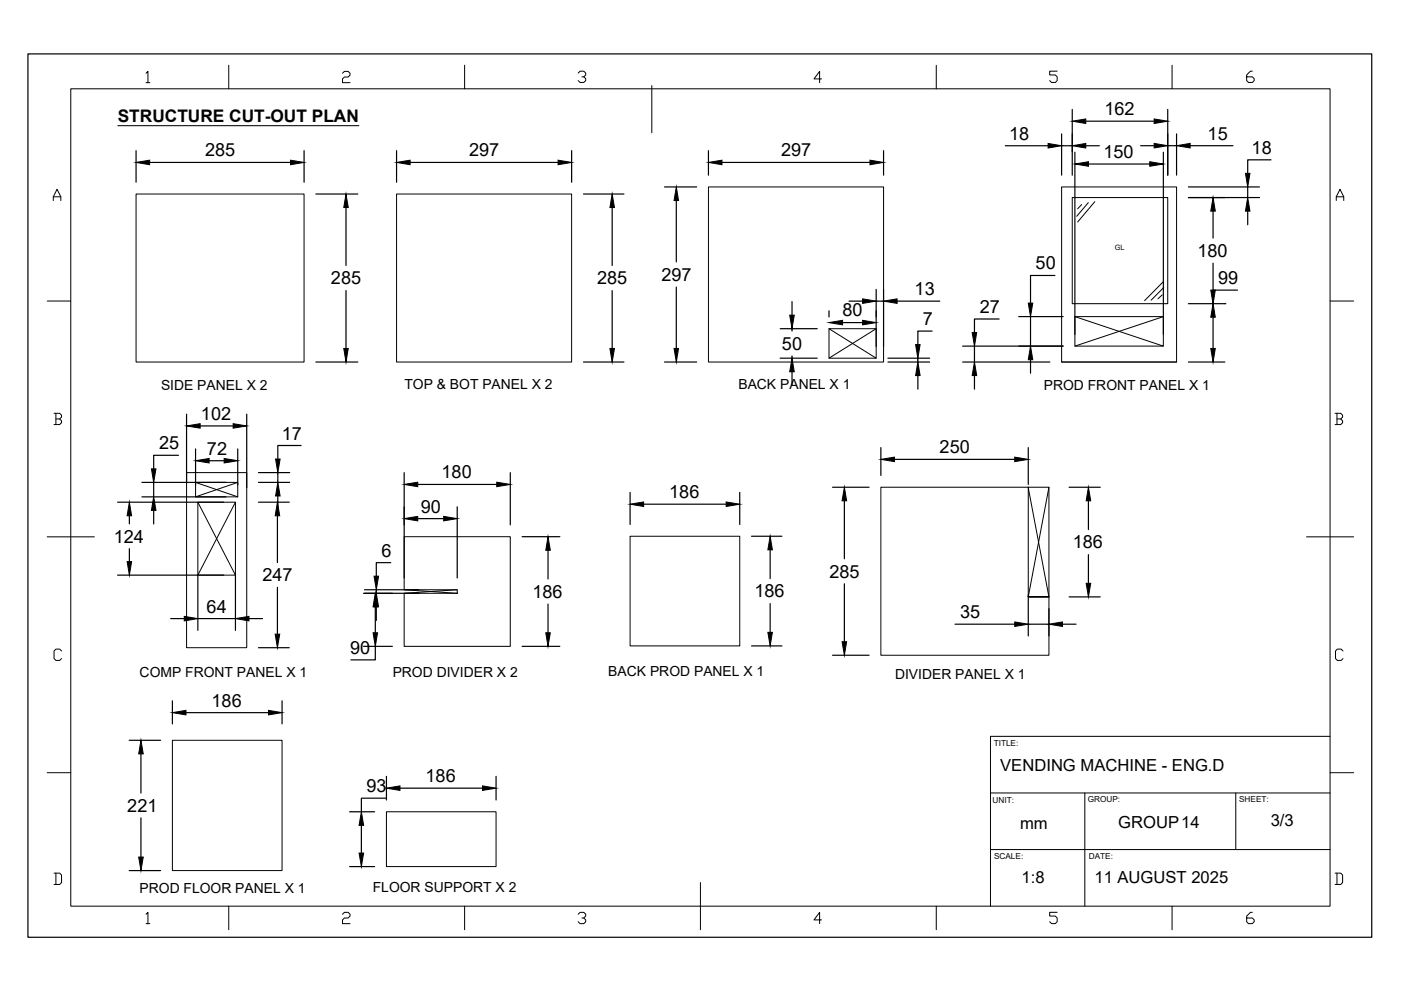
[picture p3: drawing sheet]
<svg xmlns="http://www.w3.org/2000/svg" width="297mm" height="210mm" viewBox="0 0 297 210" stroke-linecap="round" stroke-linejoin="round" font-family="sans-serif">
<g fill="none" stroke="#000" stroke-width=".25">
<path d="M5.9 11.4h284.9v187.3h-284.9zM28.8 31.9v6.7M31.7 34.4h29.9M64.5 31.9v6.7M84.1 31.9v6.7M86.9 34.4h31.4M121.2 31.9v6.7M140.9 39.6h6.8M150.2 31.9v5.2M153.1 34.4h31.4M187.3 31.9v5.2M213.1 30.9h9.1"/>
<path d="M225.1 30.9h2.2M225.1 28.4v8.7M227.3 23.2v13.9M227.9 32.3v38.6M230.2 30.9h2.9M230.2 25.7h14.5M230.8 34.8h13M241.8 30.9h2.9M246.7 32.3v38.6M247.6 23.2v13.9M247.6 30.9h1.9M249.5 28.4v8.7"/>
<path d="M252 39.6h15M252.3 30.9h9.1M264.5 39.6v2.3M269.5 33.9h-5v2.9M67 41.1h8.9M73.4 44v12.3M123.7 41.1h8.6M129.8 44v12.3M143.4 42.5v13M223.7 58.4h-5.2v5.9M252 41.9h15M257.2 44.8v5.7"/>
<path d="M257.2 55.8v5.7M264.5 44.8v2.8M67 76.8h8.9M73.4 61.6v12.3M123.7 76.8h8.6M129.8 61.6v12.3M140.9 76.8h6.8M143.4 60.9v13M165.4 75.9h7.9M165.4 69.7h7.9M167.9 63.9v2.9M167.9 69.7v.5"/>
<path d="M167.9 75.5v.4M167.9 78.8v2.9M175.8 65.9v1.3M178.6 68.4h4.3M180 63.8h2.9M185.8 61.4v12M185.8 63.8h1.5M187.3 61.4v12M188.3 76.8h8.8M188.3 75.9h8.8M190.2 63.8h9.1M194.6 75.9v.9"/>
<path d="M194.6 79.6v2.9M197.6 70.2h-3v2.9M204.1 76.8h18.5M204.1 73.4h21.3M206.6 73.4v3.4M206.6 79.6v2.9M211.8 67.6h-5.2v2.9M216 67.1h9.4M218.5 67.1v6.3M218.5 76.3v2.8M252 76.8h7.7M252 64.4h7.7"/>
<path d="M257.2 67.3v6.6M259.7 64.4h.1M262.4 61.5h-5.2v2.9M37.8 96.5h-5.2v2.9M39.6 87.8v14.7M41.5 95.2v7.6M42.4 90.3h7M44.3 97.7h3.2M50.4 95.2v7.6M52.3 87.8v15.6M63.8 94.5h-4.9v2.8M186.8 94.9v5.9"/>
<path d="M189.6 97.4h25.5M218 94.9v7.8M24.9 106.5h22.5M27.4 109.4v1.7M27.4 116.3v2.8M30.1 102.3h17.8M30.1 105.3h17.8M32.6 102.3v3M32.6 108.2v2.9M54.8 106.5h6.5M54.8 102.3h6.6M54.8 100.2h6.6"/>
<path d="M58.8 109.4v9.9M58.9 100.2v2.1M58.9 105.2v2.8M82.9 119.3h-3.1v2.9M85.7 100.2v22.3M88.6 102.7h16.7M88.6 110h5.5M96.9 107.5v15M108.2 100.2v11.1M110.7 113.8h8M116.2 116.7v6.1M133.6 104.4v6.8"/>
<path d="M136.5 106.9h17.5M156.8 104.4v6.8M159.3 113.7h6.5M163.3 116.6v6.1M176.5 103.3h7.8M179 106.2v12.3M226.7 103.3h6.6M230.8 106.2v6.1M230.8 117.6v6.1M24.9 121.9h22.5M36.2 131.2h2.9M41.9 121.8v11.9"/>
<path d="M41.9 131.2h8M49.9 121.8v11.9M52.8 131.2h2.9M54.8 137.3h6.5M58.8 124.5v10M77.1 137h6.1M77.1 125.8h11.7M77.3 125h11.5M79.6 137v2.9h-5.2M79.6 128.7v5.5M79.8 125v.8M79.8 128.7v2.8"/>
<path d="M110.7 137h8M116.2 128.1v6.1M159.3 136.9h6.5M163.3 128v6.1M176.5 138.9h7.8M179 123.8v12.3M202.5 132.3h12.6M218 126.1v8.7M218 132.3h4.4M222.4 129.1v5.7M225.3 132.3h2.8M226.7 126.6h6.6"/>
<path d="M27.4 157h6.7M29.9 159.8v8.3M36.6 148.6v4.9M39.4 151.1h17.5M59.8 148.6v4.9M29.9 173.4v8.3M74.1 172.1h5.3M76.6 175v5.9M81.8 169.2h-5.2v2.9M81.9 164.6v5M84.8 167.1h17.5M105.2 164.6v5"/>
<path d="M27.4 184.6h6.7M74.1 183.7h5.3"/>
</g>
<g fill="none" stroke="#000" stroke-width=".21">
<path d="M15 18.8h267v173.3h-267zM31 15.5l.4-.4v2.4M31 17.5h.8M48.5 13.8v5M72.6 15.5l.4-.4h.8l.4 .4v.4l-.4 .4h-.8l-.4 .4v.8h1.6M98.5 13.8v5M122.6 15.5l.4-.4h.8l.4 .4v.4l-.4 .4h-.4M123.8 16.3l.4 .4v.4l-.4 .4h-.8l-.4-.4M138.2 18.1v10M174.2 16.7h-1.6l1.2-1.6v2.4M198.5 13.8v5M224.1 15.1h-1.5v.8h1.1l.4 .4v.8l-.4 .4h-.8l-.3-.4"/>
<path d="M248.5 13.8v5M265.5 15.1h-.4l-.8 .8v1.2l.4 .4h.8l.4-.4v-.4l-.4-.4h-1.2M25 26.6h51.1M150.2 39.6h37.1v37.2h-37.1zM225.1 39.6h24.4v37.2h-24.4zM11.3 42.5v-.8l.8-1.6 .8 1.6v.8M11.3 41.7h1.6M28.8 41.1h35.7v35.7h-35.7zM84.1 41.1h37.1v35.7h-37.1zM227.3 41.9h20.3v22.5h-20.3zM229.3 43.4l-.8 .9M230.7 43l-2.4 2.9"/>
<path d="M232.1 42.8l-3.6 4.3M246.6 59.7l-3.9 4M283.3 42.5v-.8l.8-1.6 .8 1.6v.8M283.3 41.7h1.6M10 63.8h5M175.8 69.7h10v6.2h-10zM175.8 69.7l10 6.2M185.8 69.7l-10 6.2M225.1 76.8h24.4M227.9 67.1h18.8v6.3h-18.8zM227.9 67.1l18.8 6.3M246.4 62.5l-.9 .9"/>
<path d="M246.7 67.1l-18.8 6.3M246.7 61l-2.6 2.6M282 63.8h5M11.4 87.6h1.2l.4 .4v.4l-.4 .4M11.8 88.8h.8l.4 .4v.4l-.4 .4h-1.2M11.8 87.6v2.4M283.1 87.6h1.2l.4 .4v.4l-.4 .4M283.5 88.8h.8l.4 .4v.4l-.4 .4h-1.2M283.5 87.6v2.4M10 113.8h10M39.6 100.2h12.7v37.1h-12.7zM41.5 102.3h8.9v3h-8.9z"/>
<path d="M41.5 102.3l8.9 3M41.9 106.5h8v15.4h-8zM41.9 106.5l8 15.4M49.9 106.5l-8 15.4M50.4 102.3l-8.9 3M85.7 113.8h22.5v23.2h-22.5v-11.2h11.2v-.8h-11.2zM133.6 113.7h23.2v23.2h-23.2zM218 103.3h4.4v23.3M218 103.3l4.4 23.3M218 103.3h-31.2v35.6h35.6v-12.3M218 103.3v23.3h4.4h-4.4l4.4-23.3M277 113.8h10"/>
<path d="M13.1 138l-.4-.4h-.8l-.4 .4v1.6l.4 .4h.8l.4-.4M85.7 125l11.2 .8M96.9 125l-11.2 .8M284.7 138l-.4-.4h-.8l-.3 .4v1.6l.3 .4h.8l.4-.4M36.6 157h23.2v27.6h-23.2zM282 156.1h-72v36M10 163.8h5M81.9 172.1h23.3v11.6h-23.3zM210 168.1h72M230 168.1v24M262 168.1v12M282 163.8h5"/>
<path d="M11.5 185.1h1.2l.3 .4v1.6l-.3 .4h-1.2M11.8 185.1v2.4M31 193.8l.4-.4v2.4M31 195.8h.8M48.5 192.1v5M72.6 193.8l.4-.4h.8l.4 .4v.4l-.4 .4h-.8l-.4 .4v.8h1.6M98.5 192.1v5M122.6 193.8l.4-.4h.8l.4 .4v.4l-.4 .4h-.4M123.8 194.6l.4 .4v.4l-.4 .4h-.8l-.4-.4M148.5 187.1v10M174.2 195h-1.6l1.2-1.6v2.4M198.5 192.1v5"/>
<path d="M210 180.1h72M224.1 193.4h-1.5v.8h1.1l.4 .4v.8l-.4 .4h-.8l-.3-.4M248.5 192.1v5M265.5 193.4h-.4l-.8 .8v1.2l.4 .4h.8l.4-.4v-.4l-.4-.4h-1.2M283.1 185.1h1.2l.4 .4v1.6l-.4 .4h-1.2M283.5 185.1v2.4"/>
</g>
<g fill="#000" stroke="#000" stroke-width=".21">
<path d="M28.8 34.4l2.9-.4v.9zM61.6 34l2.9 .4-2.9 .5zM84.1 34.4l2.8-.4v.9zM118.3 34l2.9 .4-2.9 .5zM150.2 34.4l2.9-.4v.9zM184.5 34l2.8 .4-2.8 .5zM222.2 30.4l2.9 .5-2.9 .5zM227.3 25.7l2.9-.5v1zM227.3 30.9l2.9-.5v1zM227.9 34.8l2.9-.5v1zM243.8 34.3l2.9 .5-2.9 .5zM244.7 30.4l2.9 .5-2.9 .5z"/>
<path d="M244.7 25.2l2.9 .5-2.9 .5zM249.5 30.9l2.8-.5v1zM264.1 36.8h.9l-.5 2.8zM73.4 41.1l.4 2.9h-.9zM129.8 41.1l.5 2.9h-1zM143.4 39.6l.5 2.9h-1zM257.2 41.9l.5 2.9h-1zM264.5 41.9l.5 2.9h-.9zM72.9 73.9h.9l-.4 2.9zM129.3 73.9h1l-.5 2.9zM142.9 73.9h1l-.5 2.9zM167.4 66.8h1l-.5 2.9z"/>
<path d="M167.9 75.9l.5 2.9h-1zM175.8 68.4l2.8-.5v1zM182.9 63.4l2.9 .4-2.9 .5zM182.9 67.9l2.9 .5-2.9 .5zM187.3 63.8l2.9-.4v.9zM194.6 76.8l.5 2.8h-1zM194.1 73.1h1l-.5 2.8zM206.6 76.8l.5 2.8h-1zM206.1 70.5h1l-.5 2.9zM218.5 73.4l.5 2.9h-1zM218 64.3h1l-.5 2.8zM256.7 61.5h1l-.5 2.9z"/>
<path d="M256.7 73.9h1l-.5 2.9zM257.2 64.4l.5 2.9h-1zM32.1 99.4h1l-.5 2.9zM39.6 90.3l2.8-.5v1zM41.5 97.7l2.8-.5v1zM47.5 97.2l2.9 .5-2.9 .5zM49.4 89.8l2.9 .5-2.9 .5zM58.4 97.3h1l-.5 2.9zM186.8 97.4l2.8-.5v1zM215.1 96.9l2.9 .5-2.9 .5zM27.4 106.5l.5 2.9h-.9zM27 119.1h.9l-.5 2.8z"/>
<path d="M32.6 105.3l.5 2.9h-1zM58.8 106.5l.5 2.9h-1zM58.9 102.3l.5 2.9h-1zM85.7 102.7l2.9-.5v1zM85.7 110l2.9-.5v.9zM94.1 109.5l2.8 .5-2.8 .4zM105.3 102.2l2.9 .5-2.9 .5zM116.2 113.8l.5 2.9h-1zM133.6 106.9l2.9-.5v1zM154 106.4l2.8 .5-2.8 .5zM163.3 113.7l.5 2.9h-1zM179 103.3l.5 2.9h-1z"/>
<path d="M230.8 103.3l.5 2.9h-1zM39.1 130.7l2.8 .5-2.8 .4zM49.9 131.2l2.9-.5v.9zM58.3 134.5h1l-.5 2.8zM79.6 125.8l.4 2.9h-.9zM79.1 134.2h.9l-.4 2.8zM79.8 125.8l.5 2.9h-1zM79.3 122.2h1l-.5 2.8zM115.7 134.2h1l-.5 2.8zM162.8 134.1h1l-.5 2.8zM178.5 136.1h1l-.5 2.8zM215.1 131.9l2.9 .4-2.9 .5z"/>
<path d="M222.4 132.3l2.9-.4v.9zM230.3 123.7h1l-.5 2.9zM29.9 157l.5 2.8h-1zM36.6 151.1l2.8-.5v1zM56.9 150.6l2.9 .5-2.9 .5zM76.6 172.1l.5 2.9h-1zM81.9 167.1l2.9-.5v1zM102.3 166.6l2.9 .5-2.9 .5zM29.4 181.7h1l-.5 2.9zM76.1 180.9h1l-.5 2.8z"/>
</g>
<g font-size="3.8">
<text x="214" y="29.6">18</text>
<text x="234.1" y="24.4">162</text>
<text x="256" y="29.6">15</text>
<text x="43.5" y="33.1">285</text>
<text x="99.5" y="33.1">297</text>
<text x="165.6" y="33.1">297</text>
<text x="234" y="33.5">150</text>
<text x="265.4" y="32.6">18</text>
<text x="140.2" y="59.6">297</text>
<text x="219.6" y="57.1">50</text>
<text x="253.9" y="54.5">180</text>
<text x="70.2" y="60.3">285</text>
<text x="126.6" y="60.3">285</text>
<text x="193.9" y="62.5">13</text>
<text x="258.3" y="60.2">99</text>
<text x="178.6" y="67.1">80</text>
<text x="195.7" y="69">7</text>
<text x="207.7" y="66.4">27</text>
<text x="165.8" y="74.2">50</text>
<text x="42.6" y="89">102</text>
<text x="33.7" y="95.2">25</text>
<text x="59.7" y="93.2">17</text>
<text x="43.9" y="96.4">72</text>
<text x="93.6" y="101.4">180</text>
<text x="199.2" y="96.1">250</text>
<text x="141.9" y="105.6">186</text>
<text x="89.2" y="108.7">90</text>
<text x="24.1" y="115.1">124</text>
<text x="80.9" y="118">6</text>
<text x="227.4" y="116.3">186</text>
<text x="55.6" y="123.3">247</text>
<text x="175.8" y="122.5">285</text>
<text x="43.8" y="129.9">64</text>
<text x="112.9" y="126.8">186</text>
<text x="160" y="126.7">186</text>
<text x="203.6" y="131.1">35</text>
<text x="74.2" y="138.6">90</text>
<text x="44.8" y="149.8">186</text>
<text x="77.7" y="167.9">93</text>
<text x="90.2" y="165.8">186</text>
<text x="27" y="172.2">221</text>
</g>
<text font-size="3.7" x="25" y="25.9">STRUCTURE CUT-OUT PLAN</text>
<g font-size="3.5">
<text x="212.1" y="163.4">VENDING MACHINE - ENG.D</text>
<text x="216.3" y="175.8">mm</text>
<text x="237.1" y="175.6">GROUP14</text>
<text x="269.4" y="175">3/3</text>
<text x="216.6" y="187.2">1:8</text>
<text x="232" y="187.2">11 AUGUST 2025</text>
</g>
<g font-size="2.9">
<text x="34.1" y="82.7">SIDE PANEL X 2</text>
<text x="85.7" y="82.4">TOP &amp; BOT PANEL X 2</text>
<text x="156.6" y="82.5">BACK PANEL X 1</text>
<text x="221.3" y="82.7">PROD FRONT PANEL X 1</text>
<text x="29.6" y="143.6">COMP FRONT PANEL X 1</text>
<text x="83.3" y="143.5">PROD DIVIDER X 2</text>
<text x="129" y="143.4">BACK PROD PANEL X 1</text>
<text x="189.8" y="143.9">DIVIDER PANEL X 1</text>
<text x="29.6" y="189.4">PROD FLOOR PANEL X 1</text>
<text x="79" y="189.1">FLOOR SUPPORT X 2</text>
</g>
<g font-size="1.7">
<text x="210.7" y="158.2">TITLE:</text>
<text x="210.4" y="170.2">UNIT:</text>
<text x="230.6" y="170.1">GROUP:</text>
<text x="262.7" y="169.9">SHEET:</text>
<text x="210.8" y="182.2">SCALE:</text>
<text x="230.9" y="182.2">DATE:</text>
</g>
<text font-size="1.6" x="236.3" y="53">GL</text>
</svg>
